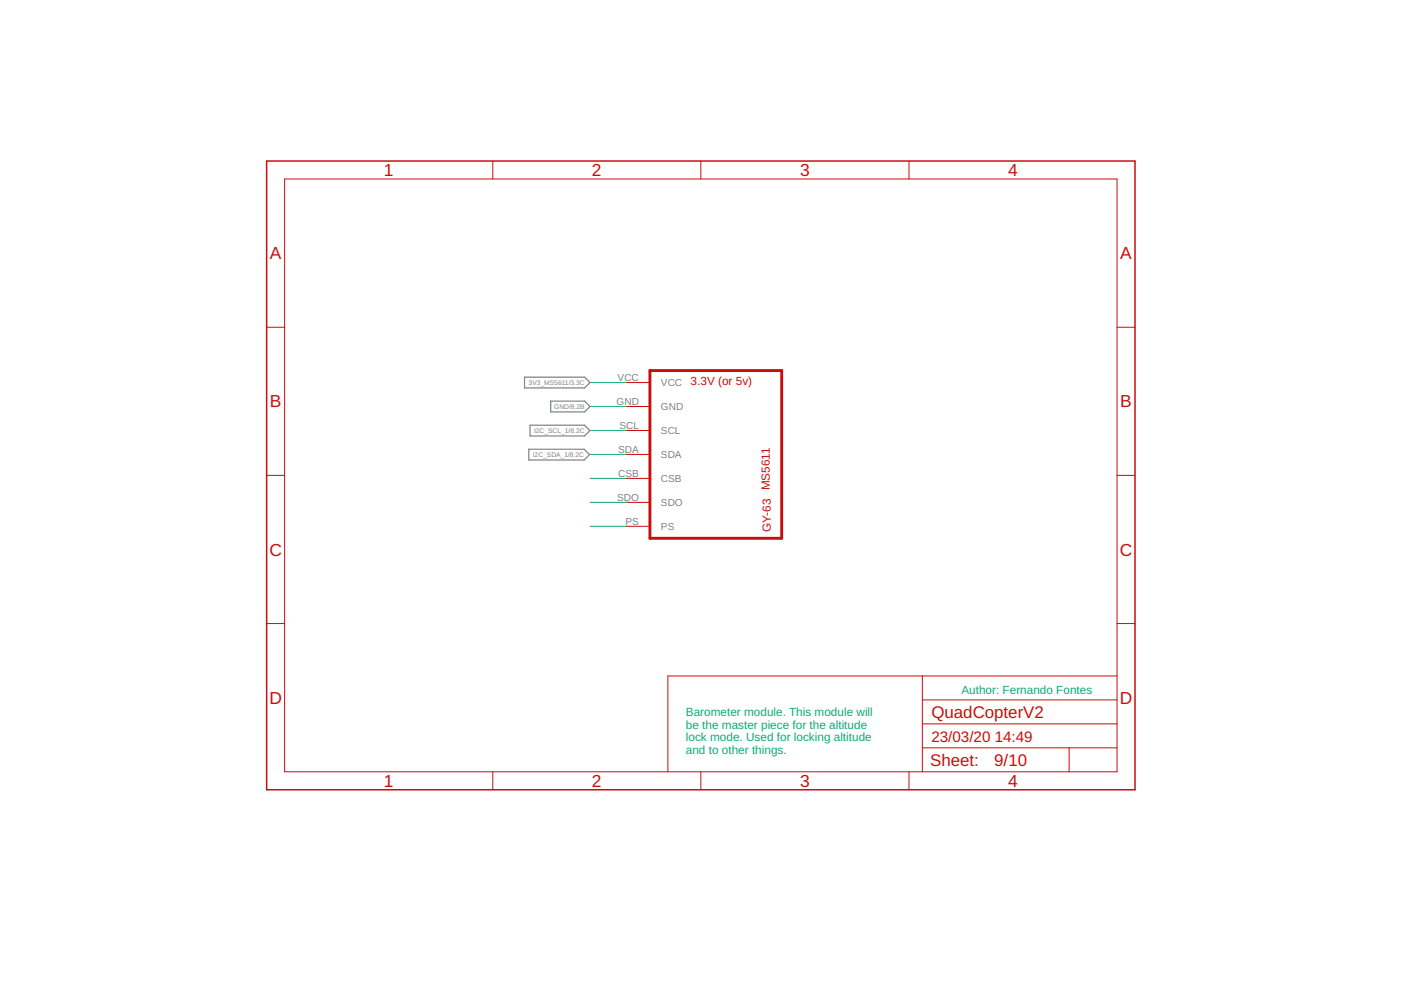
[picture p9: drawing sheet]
<svg xmlns="http://www.w3.org/2000/svg" width="297mm" height="210mm" viewBox="0 0 297 210" stroke-linecap="round" stroke-linejoin="round" font-family="sans-serif">
<path d="M111.2 80h12.8l1.1 1.1-1.1 1.2h-12.8zM112.1 95.2h11.7l1.2 1.2-1.2 1.1h-11.7zM112.4 90.1h11.5l1.2 1.2-1.2 1.1h-11.5zM116.8 85h7.2l1.1 1.2-1.1 1.1h-7.2z" fill="none" stroke="#808080" stroke-width=".25"/>
<path d="M137.8 78.6h27.9v35.5h-27.9z" fill="none" stroke="#c90d0c" stroke-width=".61"/>
<g fill="none" stroke="#c90d0c" stroke-width=".21">
<path d="M60.3 38h176.5v125.6h-176.5zM104.5 34.1v3.9M148.6 34.1v3.9M192.7 34.1v3.9M56.5 69.4h3.8M236.8 69.4h3.8M132.7 81.1h5.1M132.7 86.2h5.1M132.7 91.3h5.1M132.7 96.4h5.1M56.5 100.8h3.8M132.7 101.4h5.1"/>
<path d="M132.7 106.5h5.1M132.7 111.6h5.1M236.8 100.8h3.8M56.5 132.2h3.8M236.8 132.2h3.8M195.6 158.6h41.2M195.6 143.3v20.3M195.6 153.5h41.2M195.6 148.4h41.2M226.7 158.6v5M236.8 143.3h-95.2v20.3M104.5 163.6v3.8"/>
<path d="M148.6 163.6v3.8M192.7 163.6v3.8"/>
</g>
<path d="M56.5 34.1h184.1v133.3h-184.1z" fill="none" stroke="#c90d0c" stroke-width=".32"/>
<path d="M125.1 86.2h7.6M125.1 91.3h7.6M125.1 96.4h7.6M125.1 81.1h7.6M125.1 101.4h7.6M125.1 106.5h7.6M125.1 111.6h7.6" fill="none" stroke="#0dab76" stroke-width=".21"/>
<g font-size="3.7" fill="#c90d0c">
<text x="81.4" y="37.3">1</text>
<text x="125.5" y="37.3">2</text>
<text x="169.6" y="37.3">3</text>
<text x="213.8" y="37.3">4</text>
<text x="57.2" y="55">A</text>
<text x="237.5" y="55">A</text>
<text x="57.2" y="86.4">B</text>
<text x="237.5" y="86.4">B</text>
<text x="57.1" y="117.8">C</text>
<text x="237.4" y="117.8">C</text>
<text x="57.1" y="149.2">D</text>
<text x="237.4" y="149.2">D</text>
<text x="81.4" y="166.8">1</text>
<text x="125.5" y="166.8">2</text>
<text x="169.6" y="166.8">3</text>
<text x="213.8" y="166.8">4</text>
</g>
<g font-size="3.6" fill="#c90d0c">
<text x="197.5" y="152.2">QuadCopterV2</text>
<text x="197.2" y="162.5">Sheet:</text>
<text x="210.8" y="162.4">9/10</text>
</g>
<g font-size="3.2" fill="#c90d0c">
<text x="197.5" y="157.3">23/03/20</text>
<text x="210.9" y="157.3">14:49</text>
</g>
<g font-size="2.5" fill="#c90d0c">
<text x="146.4" y="81.6">3.3V (or 5v)</text>
<text x="163.2" y="104" transform="rotate(-90 163.2 104)">MS5611</text>
<text x="163.4" y="112.7" transform="rotate(-90 163.4 112.7)">GY-63</text>
</g>
<g font-size="2.5" fill="#0dab76">
<text x="203.8" y="147.1">Author: Fernando Fontes</text>
<text x="145.4" y="151.8">Barometer module. This module will</text>
<text x="145.4" y="154.5">be the master piece for the altitude</text>
<text x="145.4" y="157.2">lock mode. Used for locking altitude</text>
<text x="145.4" y="159.8">and to other things.</text>
</g>
<g font-size="2.1" fill="#808080">
<text x="131" y="80.8">VCC</text>
<text x="140.1" y="81.9">VCC</text>
<text x="130.7" y="85.8">GND</text>
<text x="140.1" y="87">GND</text>
<text x="131.1" y="96">SDA</text>
<text x="131.3" y="90.9">SCL</text>
<text x="140.1" y="92">SCL</text>
<text x="131.1" y="101.1">CSB</text>
<text x="140.1" y="97.1">SDA</text>
<text x="130.8" y="106.2">SDO</text>
<text x="140.1" y="102.2">CSB</text>
<text x="140.1" y="107.3">SDO</text>
<text x="132.6" y="111.2">PS</text>
<text x="140.1" y="112.3">PS</text>
</g>
<g font-size="1.4" fill="#808080">
<text x="112.1" y="81.6">3V3_MS5611/3.3C</text>
<text x="117.5" y="86.7">GND/8.2B</text>
<text x="113.2" y="91.8">I2C_SCL_1/8.2C</text>
<text x="113" y="96.9">I2C_SDA_1/8.2C</text>
</g>
</svg>
